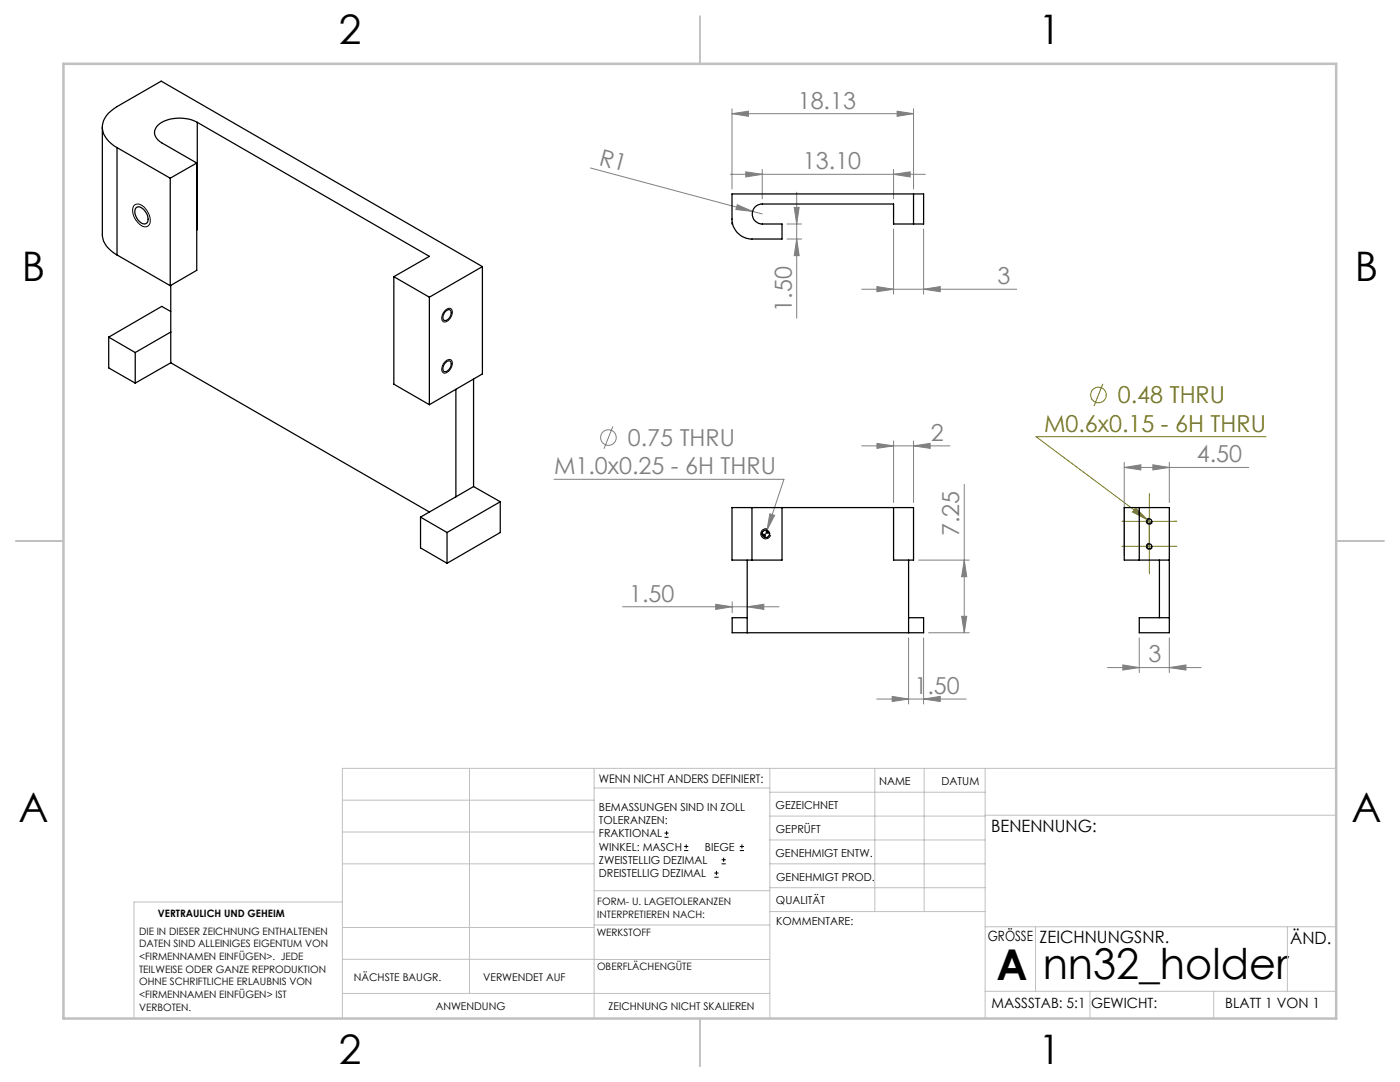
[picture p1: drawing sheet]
<svg xmlns="http://www.w3.org/2000/svg" width="279mm" height="216mm" viewBox="0 0 279 216" stroke-linecap="round" stroke-linejoin="round" font-family="sans-serif">
<g fill="none" stroke="#808080" stroke-width=".2">
<path d="M117.8 33.5l32.4 8.7M145.8 34.8h38.9M146.1 22.7l3.3-.5v1zM146.1 21.7v16M146.1 22.7h36.2M148.8 34.3l3.3 .5-3.3 .5zM152.1 33.8v5.9M159 38.3v25.2M178.3 34.8l3.3-.5v1zM178.3 33.8v5.9M179 22.2l3.3 .5-3.3 .5zM182.3 21.7v16"/>
<path d="M147.1 40.9l3.1 1.3-3.3-.4zM150.2 42.2l1.9 .5M157.1 47.7h2.9M157.1 44.7h2.9M158.5 41.4h1l-.5 3.3zM159 47.7l.5 3.3h-1zM172 57.7h30.9M175 57.2l3.3 .5-3.3 .5zM178.3 45.7v13M184.3 57.7l3.3-.5v1zM184.3 45.7v13M110.6 95.6h45.9l-3.4 10.2"/>
<path d="M122.3 85.1l-1.8 4.4M172 89h17.6M175 88.5l3.3 .5-3.3 .5zM178.3 88v12.3M182.3 89l3.3-.5v1zM182.3 88v12.3M192.4 96.7v29.6M224.4 93.3l3.3-.6v1.1zM224.4 92.3v18.5M224.4 93.3h24.8M230.1 92.7l3.3 .6-3.3 .5zM233.4 92.3v8"/>
<path d="M153.1 105.8l-.5 1.4M153.6 102.5l1 .3-1.5 3zM183.3 111.8h10.1M192.4 111.8l.5 3.3h-1zM124.2 121.1h31.3M142.8 120.6l3.3 .5-3.3 .5zM146.1 120.1v2.2M149.1 121.1l3.3-.5v1zM175 139.5h17.8M178 139l3.3 .5-3.3 .5zM181.3 127.3v13.2M184.3 139.5l3.3-.5v1z"/>
<path d="M184.3 127.3v13.2M185.3 126.3h8.1M191.9 123h1l-.5 3.3zM221 133.2h18.7M224.1 132.7l3.3 .5-3.3 .5zM227.4 127.3v6.9M233.4 133.2l3.3-.5v1zM233.4 127.3v6.9"/>
<circle cx="121.4" cy="87.3" r="1.55"/>
</g>
<g fill="none" stroke="#808000" stroke-width=".2">
<path d="M220.1 76.6l-1.8 4.4M229.4 99v15M252.7 87.1h-45.9l22.2 16.6M224.4 109h10M224.4 104h10M226.7 101.4l2.3 2.3-3-1.5zM229 103.7l.8 .6"/>
<circle cx="219.2" cy="78.8" r="1.55"/>
</g>
<g fill="none" stroke="#000" stroke-width=".2">
<path d="M26.7 41a1.57 1.57 0 0 1 2.3 .6 2.96 2.96 0 0 1 .7 3.3 1.29 1.29 0 0 1-1.9-.2 3.1 3.1 0 0 1-1.1-3.7zM88.8 62l.2-.2a.75 .75 0 0 1 1.1-.1 .75 .75 0 0 1 .1 1 1.51 1.51 0 0 1-1.8 1.4 1.73 1.73 0 0 1 .4-2.1zM88.9 72.1a.78 .78 0 0 1 1.1-.3 .78 .78 0 0 1 .2 1.1 1.66 1.66 0 0 1-1.7 1.5 1.71 1.71 0 0 1 .4-2.3zM152.8 105.8a.78 .78 0 0 0-.7 .7M153.1 105.6a1 1 0 0 0-1.2 .7 1 1 0 0 0 .7 1.2 1 1 0 0 0 1.2-.7M153.6 106.5a.77 .77 0 0 1-.8 .8M229.5 108.4a.6 .6 0 0 0-.7 .5 .6 .6 0 0 0 .4 .7 .6 .6 0 0 0 .7-.4M229.5 103.4a.61 .61 0 0 0-.7 .5 .61 .61 0 0 0 .4 .7 .61 .61 0 0 0 .7-.4M132.6 167.1h.8M132.6 166.2h.8M133 165.8v.9M136.5 169.7h.9"/>
<path d="M136.5 168.9h.9M136.9 168.5v.8M142.6 175h.8M142.6 174.2h.8M143 173.8v.8M144 172.4h.9M144 171.6h.9M144.4 171.1v.9M147.6 169.7h.9M147.6 168.9h.9M148.1 168.5v.8"/>
</g>
<g fill="none" stroke="#c0c0c0" stroke-width=".2">
<path d="M68.3 159.7h50.3M93.7 153.3v44.9M118.6 153.3v49.9M118.6 157.2h35M153.6 153.3v49.9M153.6 158.1h43M174.6 153.3v28.6M184.4 153.3v28.6M196.6 153.3v49.9M266.7 153.3h-198.4v49.9M68.3 172.4h50.3M68.3 166h50.3"/>
<path d="M68.3 180h-41.6v23.2M118.6 177.7h35M153.6 167.6h43M153.6 162.8h43M153.6 172.4h43M153.6 177.1h43M196.6 162.7h70.1M68.3 198.2h85.3M68.3 191.4l85.3 .1M68.3 185.1h50.3M118.6 184.6h35M153.6 181.9h43"/>
<path d="M196.6 197.8h70.1M196.6 184.9h70.1M206.7 184.9v12.9M217.5 197.8v5.4M242.2 197.8v5.4M256.9 184.9v12.9"/>
</g>
<path d="M139.7 3.2v9.5M3.1 107.9h9.6M266.7 107.9h9.5M139.7 203.2v9.6" fill="none" stroke="#c0c0c0" stroke-width=".25"/>
<path d="M12.7 12.7h254v190.5h-254z" fill="none" stroke="#c0c0c0" stroke-width=".5"/>
<path d="M229.4 99v-.5M224.4 109h-.5M224.4 104h-.5M229.4 104v-.5M229.4 114v.5M229.4 109v.5M234.4 109h.5M234.4 104h.5" fill="none" stroke="#808000" stroke-width=".2" stroke-dasharray="15.2 1.3 1.3 1.3"/>
<path d="M226.7 101.4l2.3 2.3-3-1.5z" fill="#808000"/>
<g fill="#808080">
<path d="M147.1 40.9l3.1 1.3-3.3-.4z"/>
<path d="M233.4 133.2l3.3-.5v1zM224.1 132.7l3.3 .5-3.3 .5zM230.1 92.7l3.3 .6-3.3 .5zM224.4 93.3l3.3-.6v1.1z"/>
<path d="M153.6 102.5l-.5 3.3 1.5-3zM146.1 22.7l3.3-.5v1zM179 22.2l3.3 .5-3.3 .5zM148.8 34.3l3.3 .5-3.3 .5zM178.3 34.8l3.3-.5v1z"/>
<path d="M175 88.5l3.3 .5-3.3 .5zM182.3 89l3.3-.5v1z"/>
<path d="M149.1 121.1l3.3-.5v1zM142.8 120.6l3.3 .5-3.3 .5z"/>
<path d="M175 57.2l3.3 .5-3.3 .5zM184.3 57.7l3.3-.5v1z"/>
<path d="M159 47.7l.5 3.3h-1zM158.5 41.4h1l-.5 3.3z"/>
<path d="M192.4 111.8l.5 3.3h-1zM191.9 123h1l-.5 3.3z"/>
<path d="M178 139l3.3 .5-3.3 .5zM184.3 139.5l3.3-.5v1z"/>
</g>
<path d="M152.1 106.5a.78 .78 0 0 0 .7 .8v-.8zM152.8 105.8v.7h.8a.78 .78 0 0 0-.8-.7z" fill="#000"/>
<g fill="none" stroke="#000" stroke-width=".25">
<path d="M20.4 25.4v21.4a4.8 4.8 0 0 0 3 4.1M23.4 29.5a4.6 4.6 0 0 1-2.9-4.9l.2-.5a6.1 6.1 0 0 1 2.7-2.8l8.8-5.1 64.1 37M23.4 29.5l10.6 6.1M23.4 29.5v21.4M34 35.6v21.4M39.3 32.5l-5.3 3.1M39.3 32.5v21.4l-5.3 3.1M39.4 24.4a7.4 7.4 0 0 0-7.9 .6 2.08 2.08 0 0 0 .8 3.5l7 4M39.4 24.4l46.3 26.8-7.1 4M39.4 24.4v21.4h-.1M146.1 38.7h38.2v6h-6v-4h-26.2a1.99 1.99 0 0 0-2 2 1.99 1.99 0 0 0 2 2h4v3h-6a4 4 0 0 1-4-4zM182.3 38.7v6"/>
<path d="M23.4 50.9l10.6 6.1M27.2 41.5a1.44 1.44 0 0 1 1.9 .9 1.57 1.57 0 0 1 0 2.2 2.23 2.23 0 0 1-2.2-2.4zM34.1 56.9v15.5M78.6 55.2l7.1 4.1M78.6 55.2v21.5l7.1 4.1M85.7 59.3v21.5M96.3 53.2l-10.6 6.1M96.3 53.2v21.4l-10.6 6.2M146.1 44.4l.1 .3M21.7 67.3l5.3 3M21.7 67.3v6.1l5.3 3M27 70.3v6.1"/>
<path d="M34.1 72.4l51.6 29.8M34.1 66.3l-7.1 4M34.1 62.2l-1.8-1.1-10.6 6.2M34.1 72.4l-7.1 4M89 62.1a.59 .59 0 0 1 .8-.3 .59 .59 0 0 1 .2 .9 1.32 1.32 0 0 1-1.4 1.2 1.37 1.37 0 0 1 .4-1.8zM89 72.3a.59 .59 0 0 1 .8-.3 .59 .59 0 0 1 .2 .9 1.33 1.33 0 0 1-1.4 1.2 1.33 1.33 0 0 1 .4-1.8zM91 77.7v21.4M94.5 75.6v21.5M91 99.1l-7.1 4.1M94.5 97.1l-3.5 2M94.5 97.1l5.3 3M83.9 103.2v6.1l5.3 3.1"/>
<path d="M83.9 103.2l5.3 3.1M89.2 106.3v6.1M99.8 100.1l-10.6 6.2M99.8 100.1v6.2l-10.6 6.1M149.1 111.8v14.5M150.1 101.3h-4v10.5h4M150.1 101.3h32.2v10.5h-4v-10.5M150.1 101.3v10.5M152.1 106.3v.5M156.1 101.3v10.5h-6M181.3 111.8v14.5M227.4 101.3v10.5"/>
<path d="M231.4 111.8v11.5M233.4 111.8h-9v-10.5h9v25h-6v-3h6M149.1 123.3h-3v3h38.2v-3h-3"/>
<circle cx="152.8" cy="106.5" r=".75"/>
<circle cx="229.4" cy="109" r=".49"/>
<circle cx="229.4" cy="104" r=".48"/>
</g>
<g font-size="8.5">
<text x="198.9" y="195.5">A</text>
<text x="208.1" y="195.4">nn32_holder</text>
</g>
<g font-size="8.1">
<text x="67.6" y="8.9">2</text>
<text x="207.3" y="8.9">1</text>
<text x="4.4" y="56.2">B</text>
<text x="270.4" y="56.2">B</text>
<text x="3.7" y="164.1">A</text>
<text x="269.7" y="164.1">A</text>
<text x="67.6" y="212.4">2</text>
<text x="207.3" y="212.4">1</text>
</g>
<g font-size="4.7" fill="#808080">
<text x="159.2" y="21.7">18.13</text>
<text x="119.4" y="32.9" transform="rotate(15 119.4 32.9)">R1</text>
<text x="160.2" y="33.8">13.10</text>
<text x="199.1" y="56.7">3</text>
<text x="158" y="62.2" transform="rotate(-90 158 62.2)">1.50</text>
<text x="125.3" y="89">0.75 THRU</text>
<text x="185.7" y="87.9">2</text>
<text x="110.6" y="94.6">M1.0x0.25 - 6H THRU</text>
<text x="238.9" y="92.2">4.50</text>
<text x="191.4" y="107" transform="rotate(-90 191.4 107)">7.25</text>
<text x="125.6" y="120">1.50</text>
<text x="229.2" y="132.2">3</text>
<text x="182.5" y="138.4">1.50</text>
</g>
<g font-size="4.7" fill="#808000">
<text x="223.1" y="80.5">0.48 THRU</text>
<text x="208.4" y="86.1">M0.6x0.15 - 6H THRU</text>
</g>
<g font-size="3.4">
<text x="197.8" y="166">BENENNUNG:</text>
<text x="207.5" y="188.1">ZEICHNUNGSNR.</text>
<text x="257.5" y="188.3">ÄND.</text>
</g>
<g font-size="2.8">
<text x="197.1" y="187.8">GRÖSSE</text>
<text x="197.9" y="201.2">MASSSTAB: 5:1</text>
<text x="217.7" y="201.2">GEWICHT:</text>
<text x="244.5" y="201.1">BLATT 1 VON 1</text>
</g>
<text font-size="2.4" x="119.5" y="156.2">WENN NICHT ANDERS DEFINIERT:</text>
<g font-size="2.2">
<text x="119.5" y="161.8">BEMASSUNGEN SIND IN ZOLL</text>
<text x="154.8" y="161.4">GEZEICHNET</text>
<text x="175.4" y="156.6">NAME</text>
<text x="187.9" y="156.7">DATUM</text>
<text x="119.5" y="164.4">TOLERANZEN:</text>
<text x="119.5" y="167.1">FRAKTIONAL</text>
<text x="154.9" y="166.3">GEPRÜFT</text>
<text x="119.5" y="169.7">WINKEL: MASCH</text>
<text x="119.5" y="172.4">ZWEISTELLIG DEZIMAL</text>
<text x="140.7" y="169.7">BIEGE</text>
<text x="154.8" y="171">GENEHMIGT ENTW.</text>
<text x="119.5" y="175">DREISTELLIG DEZIMAL</text>
<text x="154.9" y="175.7">GENEHMIGT PROD.</text>
<text x="154.9" y="180.4">QUALITÄT</text>
<text x="154.9" y="184.6">KOMMENTARE:</text>
</g>
<g font-size="2.1">
<text x="70.6" y="195.7">NÄCHSTE BAUGR.</text>
<text x="96.4" y="195.7">VERWENDET AUF</text>
<text x="86.9" y="201.5">ANWENDUNG</text>
<text x="121.5" y="201.6">ZEICHNUNG NICHT SKALIEREN</text>
</g>
<g font-size="2">
<text x="31.5" y="182.9">VERTRAULICH UND GEHEIM</text>
<text x="119.2" y="180.6">FORM- U. LAGETOLERANZEN</text>
<text x="119.2" y="183.1">INTERPRETIEREN NACH:</text>
<text x="27.8" y="186.5">DIE IN DIESER ZEICHNUNG ENTHALTENEN</text>
<text x="27.8" y="189">DATEN SIND ALLEINIGES EIGENTUM VON</text>
<text x="27.8" y="191.6">&lt;FIRMENNAMEN EINFÜGEN&gt;. JEDE</text>
<text x="119.1" y="186.7">WERKSTOFF</text>
<text x="27.8" y="194.1">TEILWEISE ODER GANZE REPRODUKTION</text>
<text x="27.8" y="196.6">OHNE SCHRIFTLICHE ERLAUBNIS VON</text>
<text x="119.2" y="193.5">OBERFLÄCHENGÜTE</text>
<text x="27.8" y="199.1">&lt;FIRMENNAMEN EINFÜGEN&gt; IST</text>
<text x="27.8" y="201.7">VERBOTEN.</text>
</g>
</svg>
